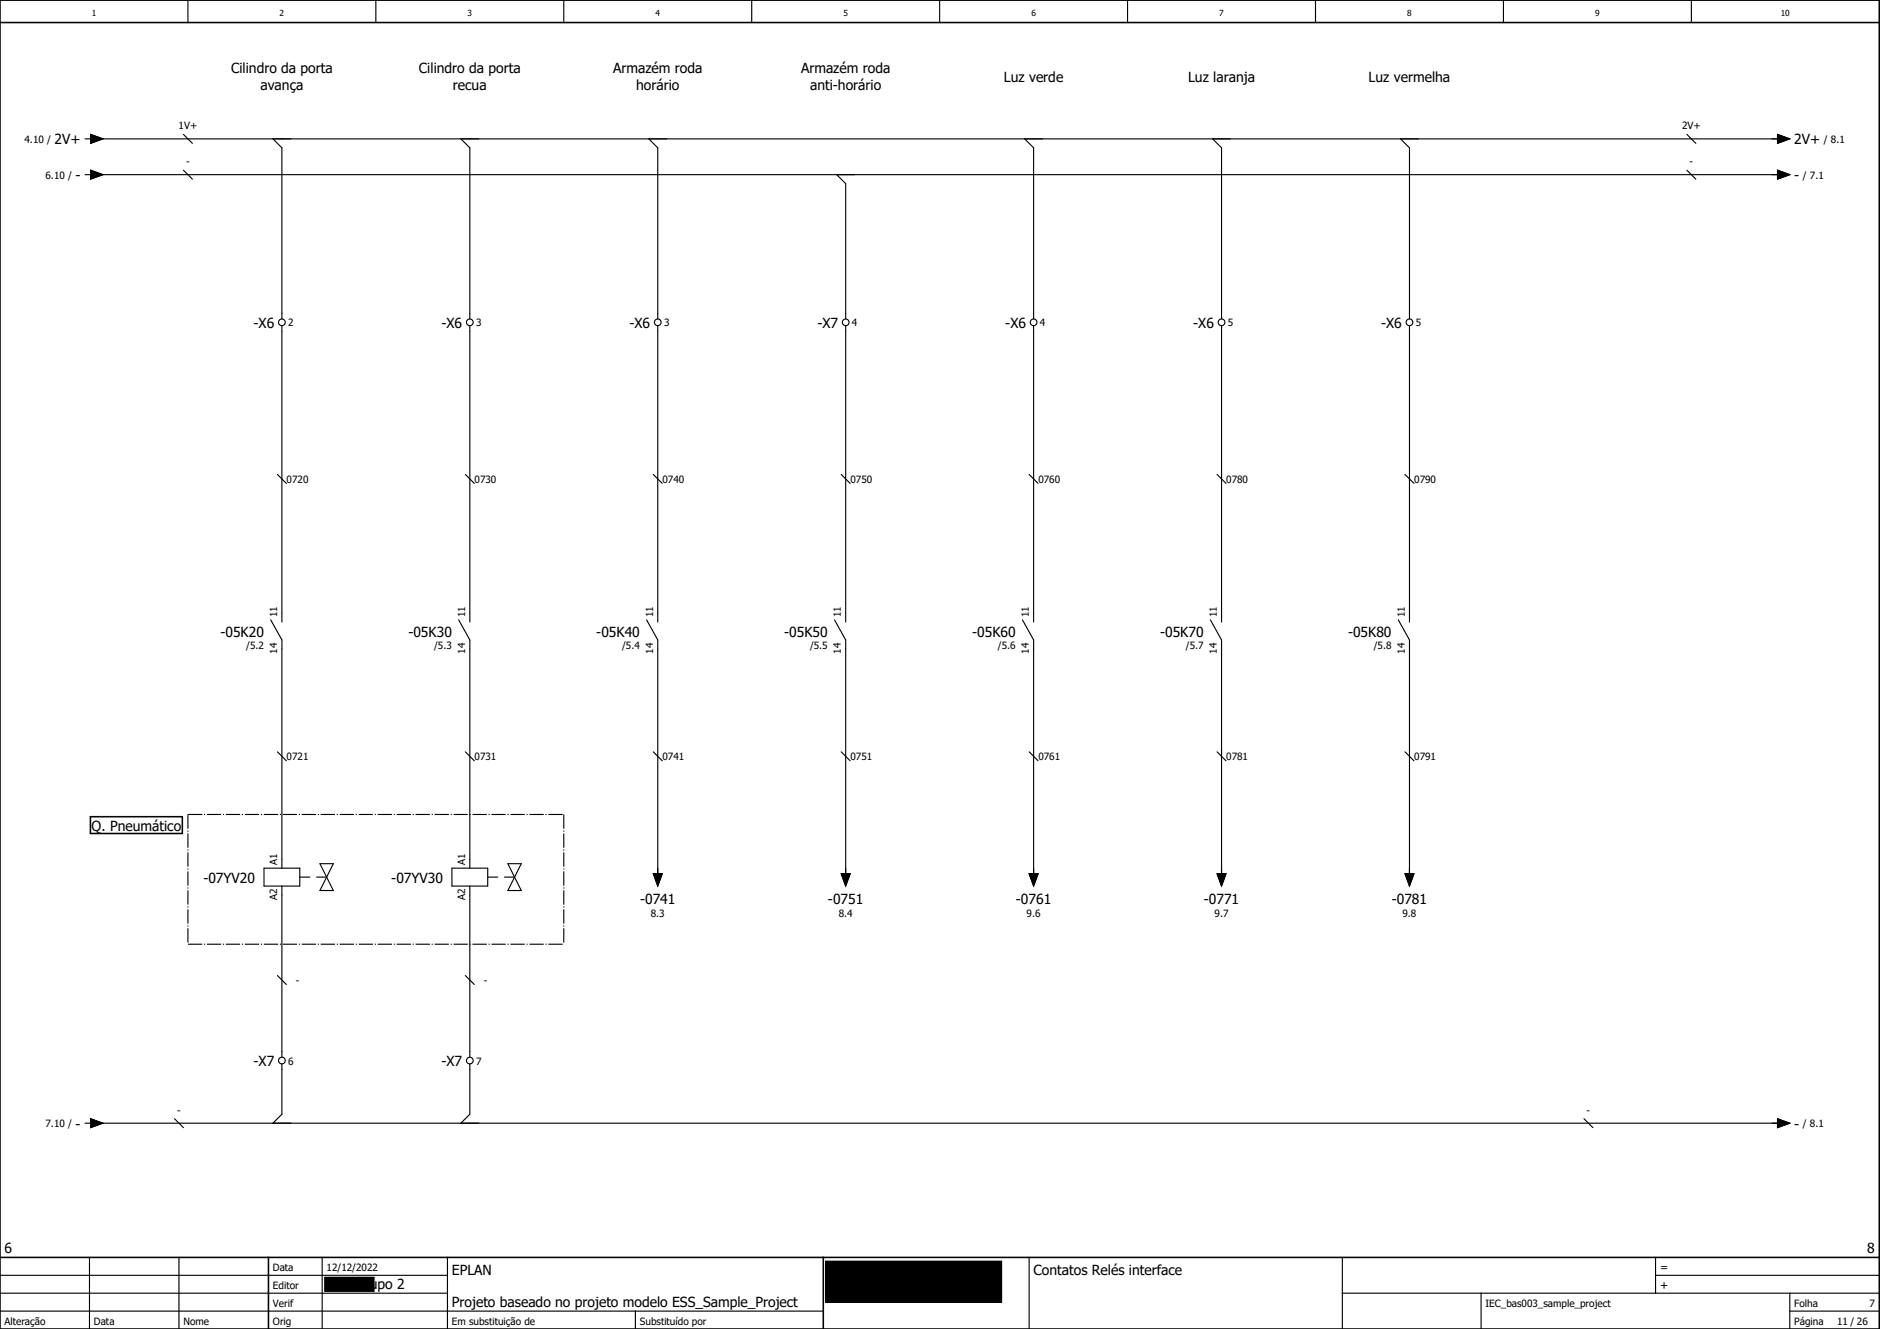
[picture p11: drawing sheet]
<svg xmlns="http://www.w3.org/2000/svg" width="420mm" height="297mm" viewBox="0 0 420 297" stroke-linecap="round" stroke-linejoin="round" font-family="sans-serif">
<g fill="none" stroke="#000" stroke-width=".25">
<path d="M42 0v5M84 0v5M126 0v5M168 0v5M210 0v5M252 0v5M294 0v5M336 0v5M378 0v5M19 31h1.3M19 39h1.3M20.3 30l2.7 1-2.7 1z"/>
<path d="M20.3 38l2.7 1-2.7 1zM21 31h377M21 39h377M41 30l2 2M41 38l2 2M61 31l2 2v38.3M103 31l2 2v38.3M145 31l2 2v38.3M187 39l2 2v30.3M229 31l2 2v38.3M271 31l2 2v38.3M313 31l2 2v38.3"/>
<path d="M377 30l2 2M377 38l2 2M397.2 30l2.8 1-2.8 1zM397.2 38l2.8 1-2.8 1zM63 72.8v66.2M105 72.8v66.2M147 72.8v66.2M189 72.8v66.2M231 72.8v66.2M273 72.8v66.2M315 72.8v66.2M62 106l2 2"/>
<path d="M104 106l2 2M146 106l2 2M188 106l2 2M230 106l2 2M272 106l2 2M314 106l2 2M60.5 138.5l2.5 4.5v51M102.5 138.5l2.5 4.5v51M144.5 138.5l2.5 4.5v53M186.5 138.5l2.5 4.5v53M228.5 138.5l2.5 4.5v2M270.5 138.5l2.5 4.5v53"/>
<path d="M312.5 138.5l2.5 4.5v53M231 145v51M62 168l2 2M104 168l2 2M146 168l2 2M188 168l2 2M230 168l2 2M272 168l2 2M314 168l2 2M59 194h8v4h-8zM63 198v38.3M67 196h2.2"/>
<path d="M70.7 196h2.3M71.5 193h3l-3 6h3zM101 194h8v4h-8zM105 198v38.3M109 196h2.2M112.7 196h2.3M113.5 193h3l-3 6h3zM146 195.3h2l-1 2.7zM188 195.3h2l-1 2.7zM230 195.3h2l-1 2.7zM272 195.3h2l-1 2.7zM314 195.3h2l-1 2.7z"/>
<path d="M62 218l2 2M104 218l2 2M63 237.8v11.2l-2 2M105 237.8v11.2l-2 2M19 251h1.3M20.3 250l2.7 1-2.7 1zM21 251h377M39 250l2 2M354 250l2 2M397.2 250l2.8 1-2.8 1zM0 293h184M0 289h100"/>
<path d="M0 285h100M20 281v16M40 281v16M72 281v16M100 281v16M142 293v4M230 281v16M300 289h120M300 281v16M331 289v8M370 285h50M370 281v8"/>
<path d="M400 293h20M400 289v8"/>
<circle cx="63" cy="72" r=".75"/>
<circle cx="105" cy="72" r=".75"/>
<circle cx="147" cy="72" r=".75"/>
<circle cx="189" cy="72" r=".75"/>
<circle cx="231" cy="72" r=".75"/>
<circle cx="273" cy="72" r=".75"/>
<circle cx="315" cy="72" r=".75"/>
<circle cx="63" cy="237" r=".75"/>
<circle cx="105" cy="237" r=".75"/>
</g>
<path d="M0 5h420M0 0h420v297h-420zM20.2 182.5h20.6v3.8h-20.6zM0 281h420M60 281v16M184 281v16" fill="none" stroke="#000" stroke-width=".35"/>
<g fill="#000" stroke="#000" stroke-width=".22">
<path d="M20.3 30l2.7 1-2.7 1zM20.3 38l2.7 1-2.7 1zM397.2 30l2.8 1-2.8 1zM397.2 38l2.8 1-2.8 1zM146 195.3h2l-1 2.7zM188 195.3h2l-1 2.7zM230 195.3h2l-1 2.7zM272 195.3h2l-1 2.7zM314 195.3h2l-1 2.7zM20.3 250l2.7 1-2.7 1zM397.2 250l2.8 1-2.8 1zM72.6 285.5h11v3.1h-11z"/>
<path d="M184.5 281.9h39.3v9.2h-39.3z"/>
</g>
<path d="M72.6 285.5h11v3.1h-11zM184.5 281.9h39.3v9.2h-39.3z" fill="none" stroke="#000" stroke-width=".22"/>
<path d="M42 182h84M42 182v29M126 182v29M42 211h84" fill="none" stroke="#000" stroke-width=".25" stroke-dasharray="3.2 .4 .3 .4" stroke-linecap="butt"/>
<g font-size="3.1">
<text x="51.6" y="16.4">Cilindro da porta</text>
<text x="93.6" y="16.4">Cilindro da porta</text>
<text x="137" y="16.4">Armazém roda</text>
<text x="179" y="16.4">Armazém roda</text>
<text x="58.2" y="20.1">avança</text>
<text x="101.2" y="20.1">recua</text>
<text x="142.2" y="20.1">horário</text>
<text x="181" y="20.1">anti-horário</text>
<text x="224.4" y="18.3">Luz verde</text>
<text x="265.5" y="18.3">Luz laranja</text>
<text x="305.9" y="18.3">Luz vermelha</text>
<text x="12.2" y="32.3">2V+</text>
<text x="401" y="32.3">2V+</text>
<text x="16.9" y="40.3">-</text>
<text x="401" y="40.3">-</text>
<text x="56.7" y="73.3">-X6</text>
<text x="98.7" y="73.3">-X6</text>
<text x="140.7" y="73.3">-X6</text>
<text x="182.7" y="73.3">-X7</text>
<text x="224.7" y="73.3">-X6</text>
<text x="266.7" y="73.3">-X6</text>
<text x="308.7" y="73.3">-X6</text>
<text x="49.3" y="142.3">-05K20</text>
<text x="91.3" y="142.3">-05K30</text>
<text x="133.3" y="142.3">-05K40</text>
<text x="175.3" y="142.3">-05K50</text>
<text x="217.3" y="142.3">-05K60</text>
<text x="259.3" y="142.3">-05K70</text>
<text x="301.3" y="142.3">-05K80</text>
<text x="20.5" y="185.6">Q. Pneumático</text>
<text x="45.4" y="197.3">-07YV20</text>
<text x="87.4" y="197.3">-07YV30</text>
<text x="143" y="202.1">-0741</text>
<text x="185" y="202.1">-0751</text>
<text x="227" y="202.1">-0761</text>
<text x="269" y="202.1">-0771</text>
<text x="311" y="202.1">-0781</text>
<text x="56.7" y="238.3">-X7</text>
<text x="98.7" y="238.3">-X7</text>
<text x="16.9" y="252.3">-</text>
<text x="401" y="252.3">-</text>
<text x="1" y="280">6</text>
<text x="417.3" y="280">8</text>
<text x="101" y="285">EPLAN</text>
<text x="231" y="285">Contatos Relés interface</text>
<text x="79.4" y="288">Grupo 2</text>
<text x="101" y="292">Projeto baseado no projeto modelo ESS_Sample_Project</text>
</g>
<g font-size="2.5">
<text x="371" y="284">=</text>
<text x="371" y="288">+</text>
</g>
<g font-size="2.2">
<text x="39.9" y="28.9">1V+</text>
<text x="375.9" y="28.9">2V+</text>
<text x="5.5" y="31.9">4.10 /</text>
<text x="407.6" y="31.9">/ 8.1</text>
<text x="10.2" y="39.9">6.10 /</text>
<text x="41.6" y="36.9">-</text>
<text x="377.6" y="36.9">-</text>
<text x="402.9" y="39.9">/ 7.1</text>
<text x="64.4" y="72.9">2</text>
<text x="106.4" y="72.9">3</text>
<text x="148.4" y="72.9">3</text>
<text x="190.4" y="72.9">4</text>
<text x="232.4" y="72.9">4</text>
<text x="274.4" y="72.9">5</text>
<text x="316.4" y="72.9">5</text>
<text x="64.1" y="107.9">0720</text>
<text x="106.1" y="107.9">0730</text>
<text x="148.1" y="107.9">0740</text>
<text x="190.1" y="107.9">0750</text>
<text x="232.1" y="107.9">0760</text>
<text x="274.1" y="107.9">0780</text>
<text x="316.1" y="107.9">0790</text>
<text x="61.9" y="137.9" transform="rotate(-90 61.9 137.9)">11</text>
<text x="103.9" y="137.9" transform="rotate(-90 103.9 137.9)">11</text>
<text x="145.9" y="137.9" transform="rotate(-90 145.9 137.9)">11</text>
<text x="187.9" y="137.9" transform="rotate(-90 187.9 137.9)">11</text>
<text x="229.9" y="137.9" transform="rotate(-90 229.9 137.9)">11</text>
<text x="271.9" y="137.9" transform="rotate(-90 271.9 137.9)">11</text>
<text x="313.9" y="137.9" transform="rotate(-90 313.9 137.9)">11</text>
<text x="55" y="145.2">/5.2</text>
<text x="61.9" y="146.1" transform="rotate(-90 61.9 146.1)">14</text>
<text x="97" y="145.2">/5.3</text>
<text x="103.9" y="146.1" transform="rotate(-90 103.9 146.1)">14</text>
<text x="139" y="145.2">/5.4</text>
<text x="145.9" y="146.1" transform="rotate(-90 145.9 146.1)">14</text>
<text x="181" y="145.2">/5.5</text>
<text x="187.9" y="146.1" transform="rotate(-90 187.9 146.1)">14</text>
<text x="223" y="145.2">/5.6</text>
<text x="229.9" y="146.1" transform="rotate(-90 229.9 146.1)">14</text>
<text x="265" y="145.2">/5.7</text>
<text x="271.9" y="146.1" transform="rotate(-90 271.9 146.1)">14</text>
<text x="307" y="145.2">/5.8</text>
<text x="313.9" y="146.1" transform="rotate(-90 313.9 146.1)">14</text>
<text x="64.1" y="169.9">0721</text>
<text x="106.1" y="169.9">0731</text>
<text x="148.1" y="169.9">0741</text>
<text x="190.1" y="169.9">0751</text>
<text x="232.1" y="169.9">0761</text>
<text x="274.1" y="169.9">0781</text>
<text x="316.1" y="169.9">0791</text>
<text x="61.9" y="193.4" transform="rotate(-90 61.9 193.4)">A1</text>
<text x="103.9" y="193.4" transform="rotate(-90 103.9 193.4)">A1</text>
<text x="61.9" y="201.2" transform="rotate(-90 61.9 201.2)">A2</text>
<text x="103.9" y="201.2" transform="rotate(-90 103.9 201.2)">A2</text>
<text x="145.4" y="205">8.3</text>
<text x="187.4" y="205">8.4</text>
<text x="229.4" y="205">9.6</text>
<text x="271.4" y="205">9.7</text>
<text x="313.4" y="205">9.8</text>
<text x="66.1" y="219.9">-</text>
<text x="108.1" y="219.9">-</text>
<text x="64.4" y="237.9">6</text>
<text x="106.4" y="237.9">7</text>
<text x="10.2" y="251.9">7.10 /</text>
<text x="39.6" y="248.9">-</text>
<text x="354.6" y="248.9">-</text>
<text x="402.9" y="251.9">/ 8.1</text>
<text x="61" y="284">Data</text>
<text x="73" y="284">12/12/2022</text>
<text x="61" y="288">Editor</text>
<text x="61" y="292">Verif</text>
<text x="332" y="292">IEC_bas003_sample_project</text>
<text x="401" y="292">Folha</text>
<text x="417.8" y="292">7</text>
<text x="1" y="296">Alteração</text>
<text x="21" y="296">Data</text>
<text x="41" y="296">Nome</text>
<text x="61" y="296">Orig</text>
<text x="101" y="296">Em substituição de</text>
<text x="143" y="296">Substituído por</text>
<text x="401" y="296">Página</text>
<text x="410.6" y="296">11 / 26</text>
</g>
<g font-size="1.9">
<text x="20.5" y="3.7">1</text>
<text x="62.5" y="3.7">2</text>
<text x="104.5" y="3.7">3</text>
<text x="146.5" y="3.7">4</text>
<text x="188.5" y="3.7">5</text>
<text x="230.5" y="3.7">6</text>
<text x="272.5" y="3.7">7</text>
<text x="314.5" y="3.7">8</text>
<text x="356.5" y="3.7">9</text>
<text x="398" y="3.7">10</text>
</g>
</svg>
